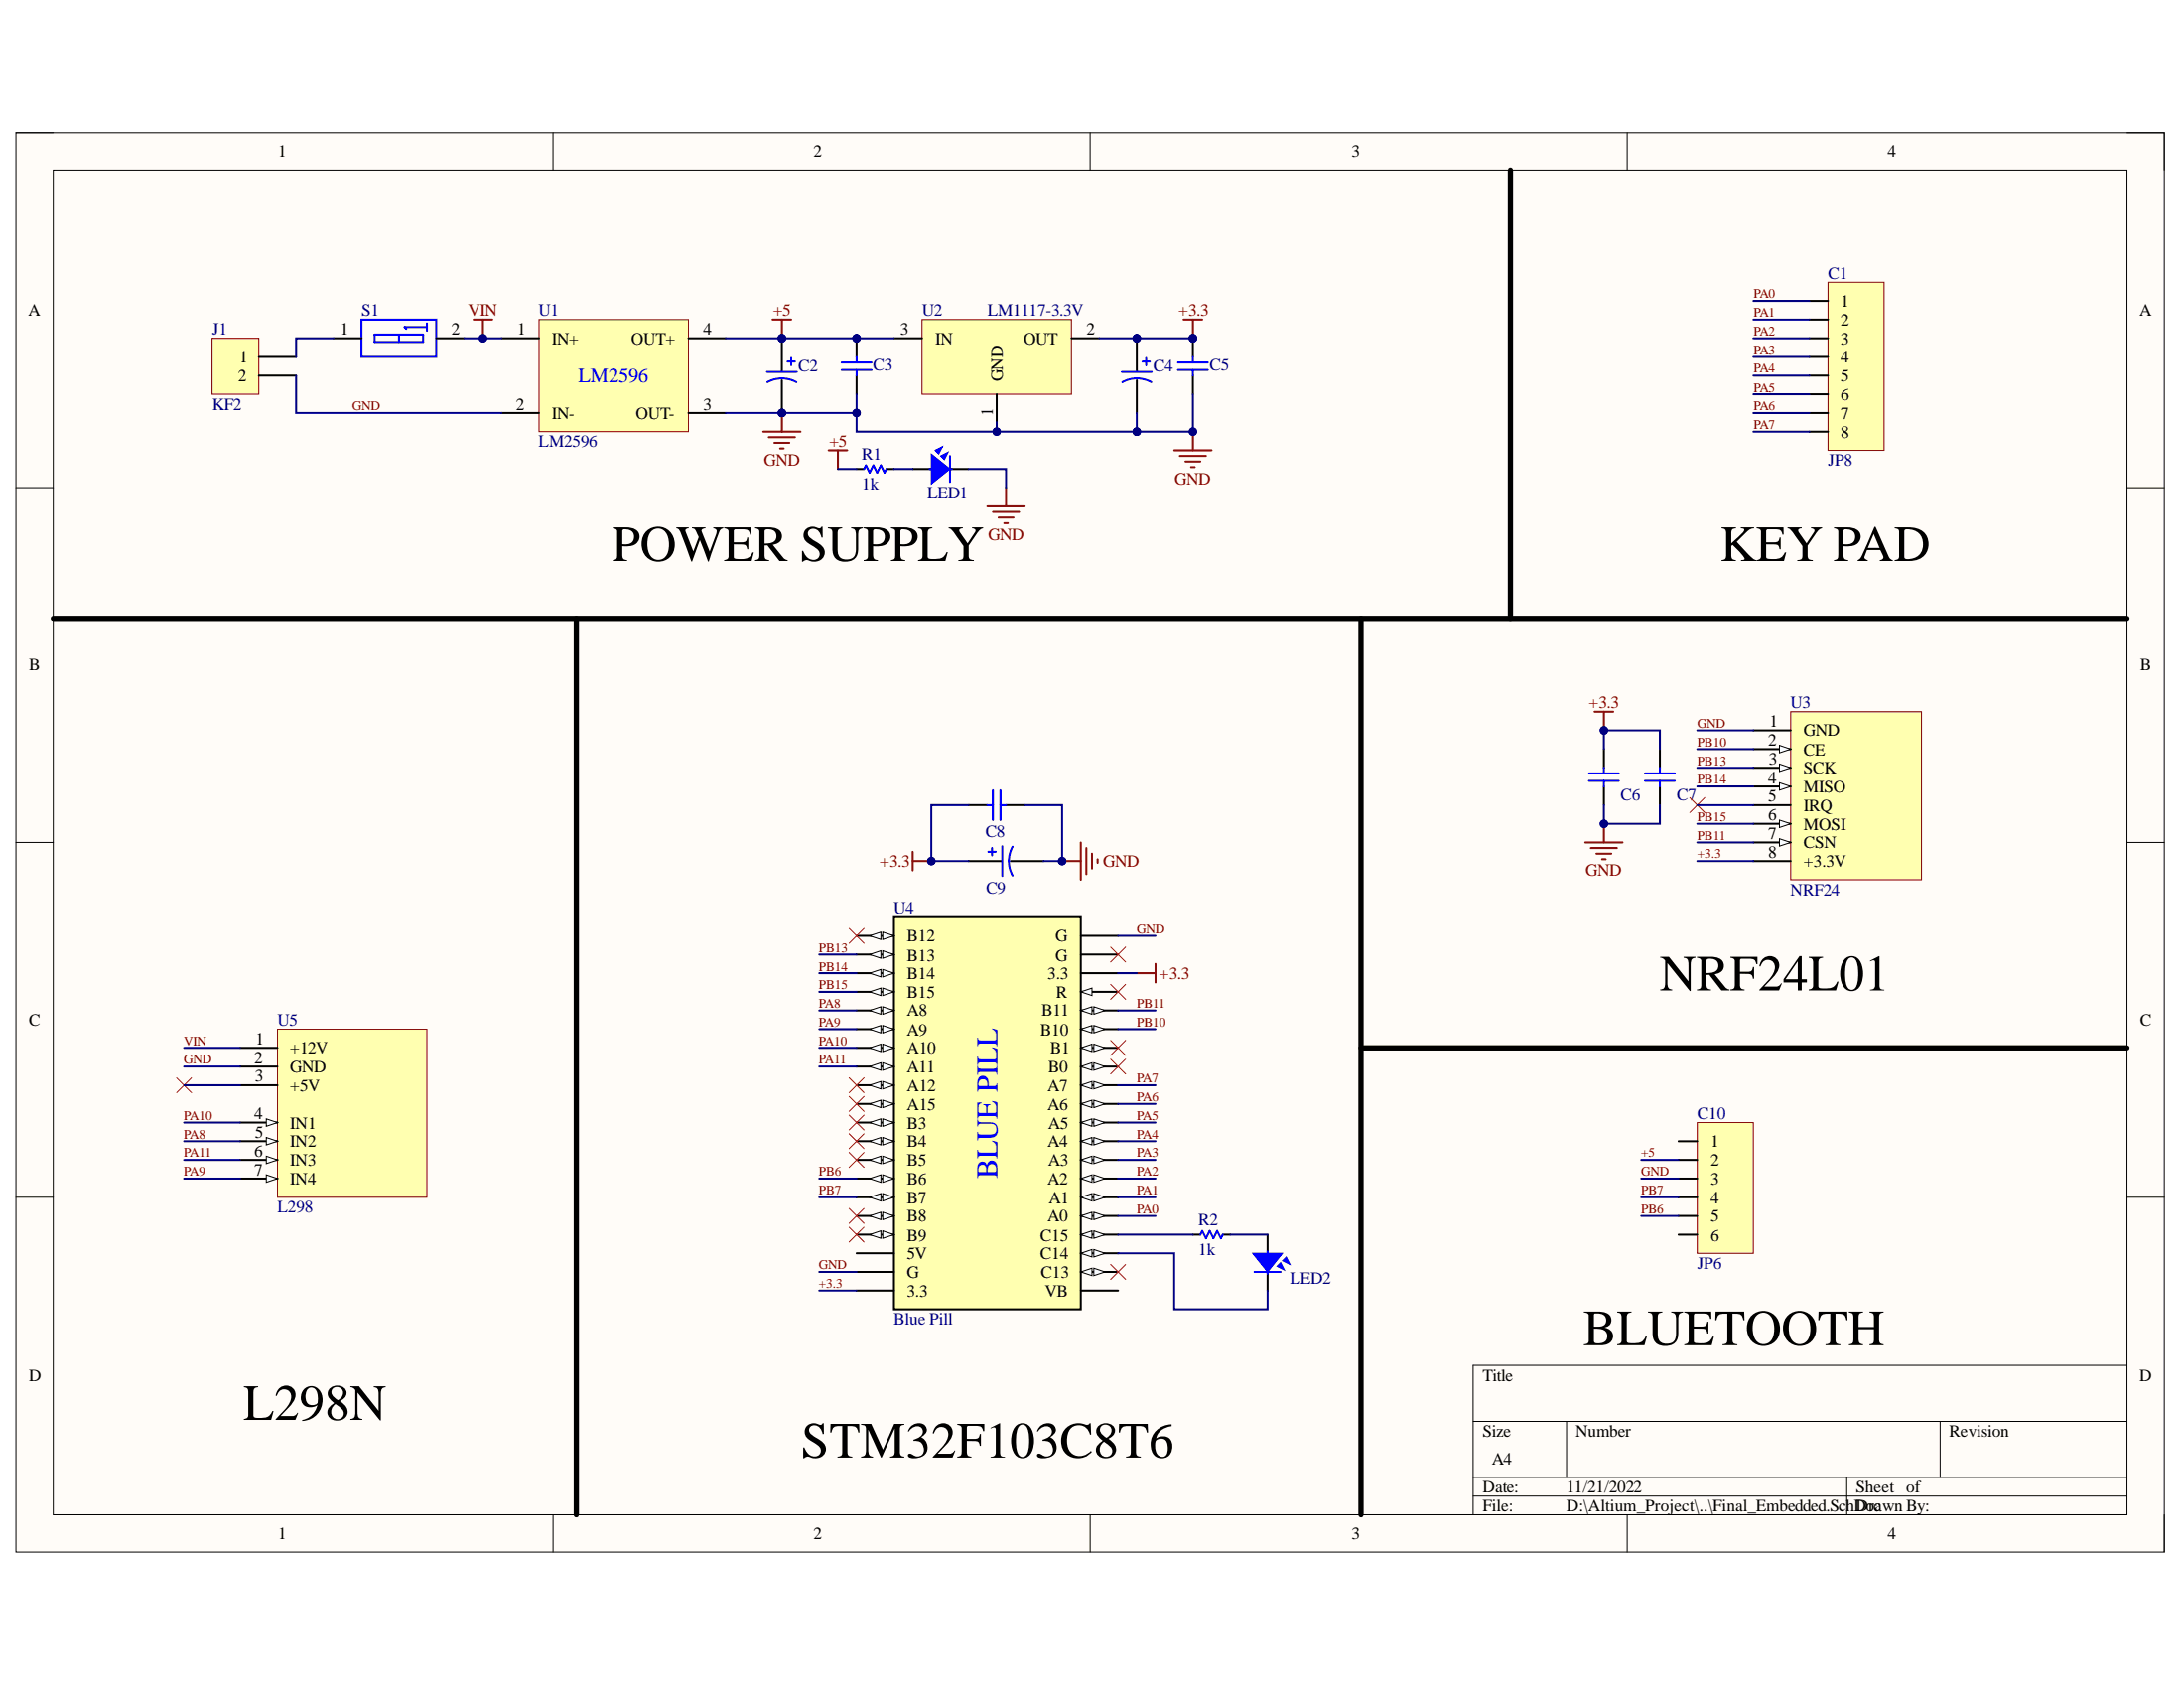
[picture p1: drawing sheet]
# Altium project Final_Embedded.PrjPcb
1 sheet, 21 parts. Net scope: global (net labels, ports and power ports of the same name join across sheets).
Board file: Final_Embedded.PcbDoc

## Sheet Final_Embedded.SchDoc
size A4; SheetNumber: 1; SheetTotal: 1

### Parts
C1  JP8  [JP8-D1T]
C2  47uF  [CAP_ALUM_D080_S35_H115]  (value not drawn)
C3  104  [Tu-pico]  (value not drawn)
C4  47uF  [CAP_ALUM_D080_S35_H115]  (value not drawn)
C5  104  [Tu-pico]  (value not drawn)
C6  104  [Tu-pico]  (value not drawn)
C7  104  [Tu-pico]  (value not drawn)
C8  104  [Tu-pico]  (value not drawn)
C9  47uF  [CAP_ALUM_D080_S35_H115]  (value not drawn)
C10  JP6  [JP6-C1T]
J1  KF2  [KF2-5.08]
LED1  LED  [LED-3MM-RED]  (value not drawn)
LED2  LED  [LED-3MM-GREEN]  (value not drawn)
R1  1k  [RES-1/4W-SMALL]
R2  1k  [RES-1/8W-SMALL]
S1  (no value)  [SW-DIP1]
U1  LM2596  [LM2596 Module]
U2  LM1117-3.3V  [TO220-123]
U3  NRF24  [NRF24L01 Module]
U4  L298  [L298N Module]
U5  Blue Pill  [Blue Pill STM32F103]

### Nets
+3.3: C4.1 C5.2 C6.1 C7.1 C8.1 C9.1 U2.2(OUT) U3.8(+3.3V) U5.20(3.3) U5.38(3.3)
+5: C2.1 C3.2 C10.2 R1.2 U1.4(OUT+) U2.3(IN)
GND: C2.2 C3.1 C4.2 C5.1 C6.2 C7.2 C8.2 C9.2 C10.3 J1.2 LED1.2 U1.2(IN-) U1.3(OUT-) U2.1(GND) U3.1(GND) U4.2(GND) U5.19(G) U5.40(G)
VIN: S1.2 U1.1(IN+) U4.1(+12V)
PA0: C1.1 U5.25(A0)
PA1: C1.2 U5.26(A1)
PA2: C1.3 U5.27(A2)
PA3: C1.4 U5.28(A3)
PA4: C1.5 U5.29(A4)
PA5: C1.6 U5.30(A5)
PA6: C1.7 U5.31(A6)
PA7: C1.8 U5.32(A7)
PA8: U4.5(IN2) U5.5(A8)
PA9: U4.7(IN4) U5.6(A9)
PA10: U4.4(IN1) U5.7(A10)
PA11: U4.6(IN3) U5.8(A11)
PB6: C10.5 U5.14(B6)
PB7: C10.4 U5.15(B7)
PB10: U3.2(CE) U5.35(B10)
PB11: U3.7(CSN) U5.36(B11)
PB13: U3.3(SCK) U5.2(B13)
PB14: U3.4(MISO) U5.3(B14)
PB15: U3.6(MOSI) U5.4(B15)
NetJ1_1: J1.1 S1.1
NetLED1_1: LED1.1 R1.1
NetLED2_1: LED2.1 R2.1
NetLED2_2: LED2.2 U5.23(C14)
NetR2_2: R2.2 U5.24(C15)

Not connected (* = marked no-connect by the designer): C10 1 6; U3 5(IRQ)*; U4 3(+5V)*; U5 1(B12)* 9(A12)* 10(A15)* 11(B3)* 12(B4)* 13(B5)* 16(B8)* 17(B9)* 18(5V) 21(VB) 22(C13)* 33(B0)* 34(B1)* 37(R)* 39(G)*

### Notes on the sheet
- POWER SUPPLY
- KEY PAD
- NRF24L01
- L298N
- (near C10) BLUETOOTH
- STM32F103C8T6
